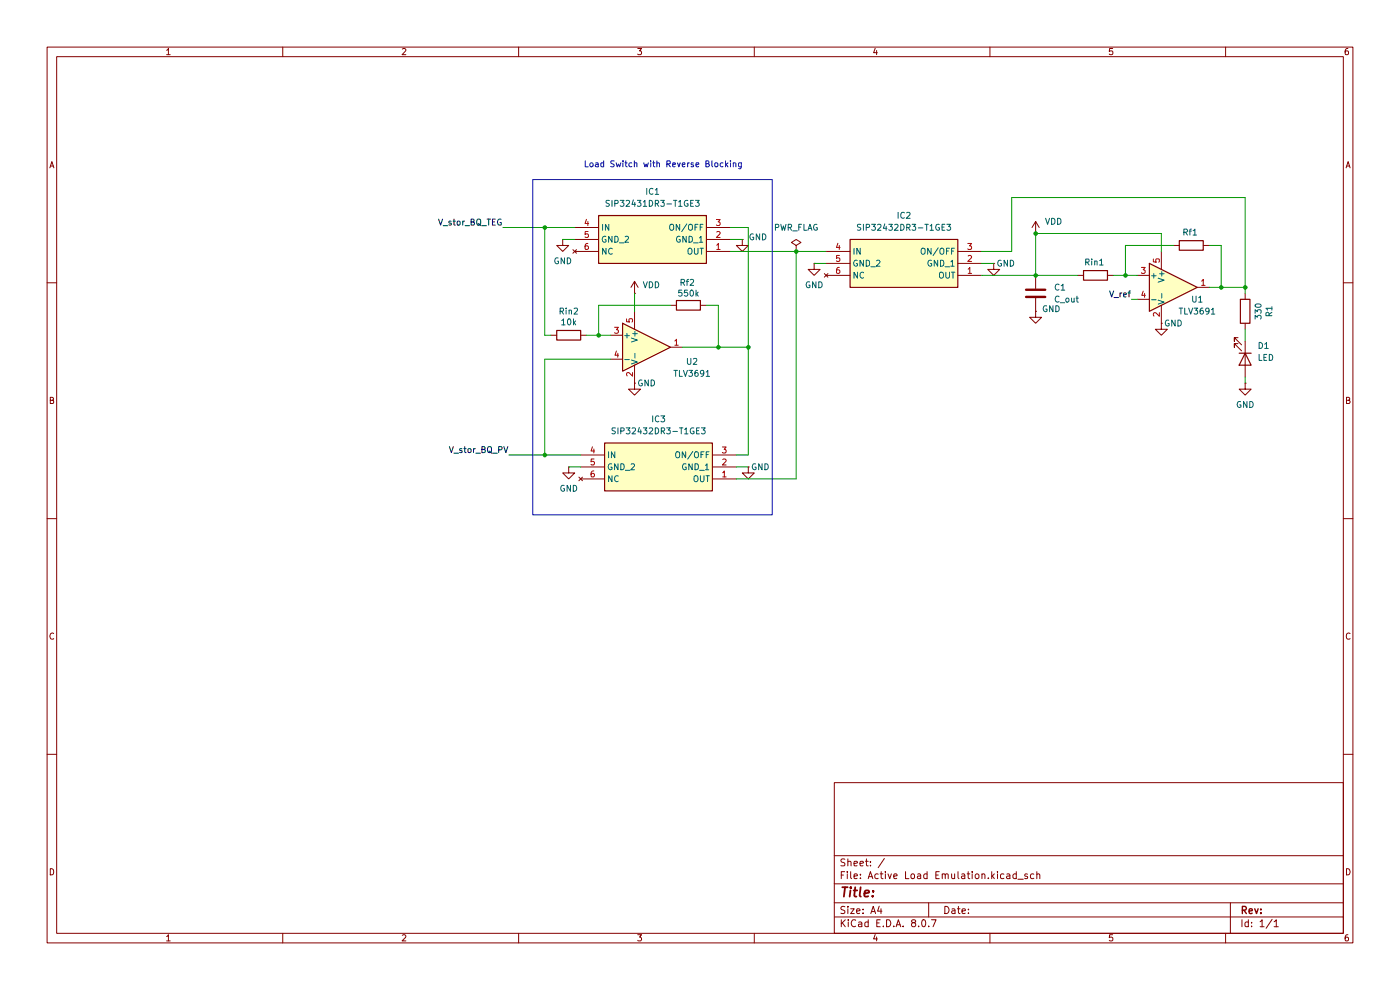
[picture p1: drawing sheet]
(kicad_sch
 (version 20231120)
 (generator "eeschema")
 (generator_version "8.0")
 (paper "A4")
 (lib_symbols
  (symbol "Comparator:TLV7031DBV"
   (pin_names
    (offset 0.127)) (exclude_from_sim no) (in_bom yes) (on_board yes)
   (property "Reference" "U" (at -1.27 6.35 0) (effects (font (size 1.27 1.27)) (justify left)))
   (property "Value" "TLV7031DBV" (at -1.27 3.81 0) (effects (font (size 1.27 1.27)) (justify left)))
   (property "Footprint" "Package_TO_SOT_SMD:SOT-23-5" (at -2.54 -5.08 0) (effects (font (size 1.27 1.27)) (justify left) (hide yes)))
   (property "Datasheet" "https://www.ti.com/lit/ds/symlink/tlv7031.pdf" (at 0 5.08 0) (effects (font (size 1.27 1.27)) (hide yes)))
   (property "Description" "Single, 1.6V-6.5V, 315nA Quiescent, Push-Pull Output, Comparator, SOT-23-5/SC-70" (at 0 0 0) (effects (font (size 1.27 1.27)) (hide yes)))
   (symbol "TLV7031DBV_0_1"
    (polyline (pts (xy -5.08 5.08) (xy 5.08 0) (xy -5.08 -5.08) (xy -5.08 5.08)) (stroke (width 0.254) (type default)) (fill (type background)))
    (pin power_in line (at -2.54 -7.62 90) (length 3.81) (name "V-" (effects (font (size 1.27 1.27)))) (number "2" (effects (font (size 1.27 1.27)))))
    (pin power_in line (at -2.54 7.62 270) (length 3.81) (name "V+" (effects (font (size 1.27 1.27)))) (number "5" (effects (font (size 1.27 1.27))))))
   (symbol "TLV7031DBV_1_1"
    (pin output line (at 7.62 0 180) (length 2.54) (name "~" (effects (font (size 1.27 1.27)))) (number "1" (effects (font (size 1.27 1.27)))))
    (pin input line (at -7.62 2.54 0) (length 2.54) (name "+" (effects (font (size 1.27 1.27)))) (number "3" (effects (font (size 1.27 1.27)))))
    (pin input line (at -7.62 -2.54 0) (length 2.54) (name "-" (effects (font (size 1.27 1.27)))) (number "4" (effects (font (size 1.27 1.27)))))))
  (symbol "Device:C"
   (pin_numbers hide)
   (pin_names
    (offset 0.254)) (exclude_from_sim no) (in_bom yes) (on_board yes)
   (property "Reference" "C" (at 0.635 2.54 0) (effects (font (size 1.27 1.27)) (justify left)))
   (property "Value" "C" (at 0.635 -2.54 0) (effects (font (size 1.27 1.27)) (justify left)))
   (property "Footprint" "" (at 0.9652 -3.81 0) (effects (font (size 1.27 1.27)) (hide yes)))
   (property "Datasheet" "~" (at 0 0 0) (effects (font (size 1.27 1.27)) (hide yes)))
   (property "Description" "Unpolarized capacitor" (at 0 0 0) (effects (font (size 1.27 1.27)) (hide yes)))
   (symbol "C_0_1"
    (polyline (pts (xy -2.032 -0.762) (xy 2.032 -0.762)) (stroke (width 0.508) (type default)) (fill (type none)))
    (polyline (pts (xy -2.032 0.762) (xy 2.032 0.762)) (stroke (width 0.508) (type default)) (fill (type none))))
   (symbol "C_1_1"
    (pin passive line (at 0 3.81 270) (length 2.794) (name "~" (effects (font (size 1.27 1.27)))) (number "1" (effects (font (size 1.27 1.27)))))
    (pin passive line (at 0 -3.81 90) (length 2.794) (name "~" (effects (font (size 1.27 1.27)))) (number "2" (effects (font (size 1.27 1.27)))))))
  (symbol "Device:LED"
   (pin_numbers hide)
   (pin_names
    (offset 1.016) hide) (exclude_from_sim no) (in_bom yes) (on_board yes)
   (property "Reference" "D" (at 0 2.54 0) (effects (font (size 1.27 1.27))))
   (property "Value" "LED" (at 0 -2.54 0) (effects (font (size 1.27 1.27))))
   (property "Footprint" "" (at 0 0 0) (effects (font (size 1.27 1.27)) (hide yes)))
   (property "Datasheet" "~" (at 0 0 0) (effects (font (size 1.27 1.27)) (hide yes)))
   (property "Description" "Light emitting diode" (at 0 0 0) (effects (font (size 1.27 1.27)) (hide yes)))
   (symbol "LED_0_1"
    (polyline (pts (xy -1.27 -1.27) (xy -1.27 1.27)) (stroke (width 0.254) (type default)) (fill (type none)))
    (polyline (pts (xy -1.27 0) (xy 1.27 0)) (stroke (width 0) (type default)) (fill (type none)))
    (polyline (pts (xy 1.27 -1.27) (xy 1.27 1.27) (xy -1.27 0) (xy 1.27 -1.27)) (stroke (width 0.254) (type default)) (fill (type none)))
    (polyline (pts (xy -3.048 -0.762) (xy -4.572 -2.286) (xy -3.81 -2.286) (xy -4.572 -2.286) (xy -4.572 -1.524)) (stroke (width 0) (type default)) (fill (type none)))
    (polyline (pts (xy -1.778 -0.762) (xy -3.302 -2.286) (xy -2.54 -2.286) (xy -3.302 -2.286) (xy -3.302 -1.524)) (stroke (width 0) (type default)) (fill (type none))))
   (symbol "LED_1_1"
    (pin passive line (at -3.81 0 0) (length 2.54) (name "K" (effects (font (size 1.27 1.27)))) (number "1" (effects (font (size 1.27 1.27)))))
    (pin passive line (at 3.81 0 180) (length 2.54) (name "A" (effects (font (size 1.27 1.27)))) (number "2" (effects (font (size 1.27 1.27)))))))
  (symbol "Device:R"
   (pin_numbers hide)
   (pin_names
    (offset 0)) (exclude_from_sim no) (in_bom yes) (on_board yes)
   (property "Reference" "R" (at 2.032 0 90) (effects (font (size 1.27 1.27))))
   (property "Value" "R" (at 0 0 90) (effects (font (size 1.27 1.27))))
   (property "Footprint" "" (at -1.778 0 90) (effects (font (size 1.27 1.27)) (hide yes)))
   (property "Datasheet" "~" (at 0 0 0) (effects (font (size 1.27 1.27)) (hide yes)))
   (property "Description" "Resistor" (at 0 0 0) (effects (font (size 1.27 1.27)) (hide yes)))
   (symbol "R_0_1"
    (rectangle (start -1.016 -2.54) (end 1.016 2.54) (stroke (width 0.254) (type default)) (fill (type none))))
   (symbol "R_1_1"
    (pin passive line (at 0 3.81 270) (length 1.27) (name "~" (effects (font (size 1.27 1.27)))) (number "1" (effects (font (size 1.27 1.27)))))
    (pin passive line (at 0 -3.81 90) (length 1.27) (name "~" (effects (font (size 1.27 1.27)))) (number "2" (effects (font (size 1.27 1.27)))))))
  (symbol "SIP32431DR3-T1GE3:SIP32431DR3-T1GE3" (exclude_from_sim no) (in_bom yes) (on_board yes)
   (property "Reference" "IC" (at 29.21 7.62 0) (effects (font (size 1.27 1.27)) (justify left top)))
   (property "Value" "SIP32431DR3-T1GE3" (at 29.21 5.08 0) (effects (font (size 1.27 1.27)) (justify left top)))
   (property "Footprint" "SOT65P210X110-6N" (at 29.21 -94.92 0) (effects (font (size 1.27 1.27)) (justify left top) (hide yes)))
   (property "Datasheet" "https://www.vishay.com/docs/66597/sip32431.pdf" (at 29.21 -194.92 0) (effects (font (size 1.27 1.27)) (justify left top) (hide yes)))
   (property "Description" "VISHAY - SIP32431DR3-T1GE3 - IC, LOAD SWITCH, 1.1V-5.5V, 1A, SC70" (at 0 0 0) (effects (font (size 1.27 1.27)) (hide yes)))
   (property "Height" "1.1" (at 29.21 -394.92 0) (effects (font (size 1.27 1.27)) (justify left top) (hide yes)))
   (property "Mouser Part Number" "781-SIP32431DR3-GE3" (at 29.21 -494.92 0) (effects (font (size 1.27 1.27)) (justify left top) (hide yes)))
   (property "Mouser Price/Stock" "https://www.mouser.co.uk/ProductDetail/Vishay-Semiconductors/SIP32431DR3-T1GE3?qs=FfLXECYddQQfTuH6ZEcWCg%3D%3D" (at 29.21 -594.92 0) (effects (font (size 1.27 1.27)) (justify left top) (hide yes)))
   (property "Manufacturer_Name" "Vishay" (at 29.21 -694.92 0) (effects (font (size 1.27 1.27)) (justify left top) (hide yes)))
   (property "Manufacturer_Part_Number" "SIP32431DR3-T1GE3" (at 29.21 -794.92 0) (effects (font (size 1.27 1.27)) (justify left top) (hide yes)))
   (symbol "SIP32431DR3-T1GE3_1_1"
    (rectangle (start 5.08 2.54) (end 27.94 -7.62) (stroke (width 0.254) (type default)) (fill (type background)))
    (pin passive line (at 0 0 0) (length 5.08) (name "OUT" (effects (font (size 1.27 1.27)))) (number "1" (effects (font (size 1.27 1.27)))))
    (pin passive line (at 0 -2.54 0) (length 5.08) (name "GND_1" (effects (font (size 1.27 1.27)))) (number "2" (effects (font (size 1.27 1.27)))))
    (pin passive line (at 0 -5.08 0) (length 5.08) (name "ON/OFF" (effects (font (size 1.27 1.27)))) (number "3" (effects (font (size 1.27 1.27)))))
    (pin passive line (at 33.02 -5.08 180) (length 5.08) (name "IN" (effects (font (size 1.27 1.27)))) (number "4" (effects (font (size 1.27 1.27)))))
    (pin passive line (at 33.02 -2.54 180) (length 5.08) (name "GND_2" (effects (font (size 1.27 1.27)))) (number "5" (effects (font (size 1.27 1.27)))))
    (pin no_connect line (at 33.02 0 180) (length 5.08) (name "NC" (effects (font (size 1.27 1.27)))) (number "6" (effects (font (size 1.27 1.27)))))))
  (symbol "power:GND"
   (power)
   (pin_numbers hide)
   (pin_names
    (offset 0) hide) (exclude_from_sim no) (in_bom yes) (on_board yes)
   (property "Reference" "#PWR" (at 0 -6.35 0) (effects (font (size 1.27 1.27)) (hide yes)))
   (property "Value" "GND" (at 0 -3.81 0) (effects (font (size 1.27 1.27))))
   (property "Footprint" "" (at 0 0 0) (effects (font (size 1.27 1.27)) (hide yes)))
   (property "Datasheet" "" (at 0 0 0) (effects (font (size 1.27 1.27)) (hide yes)))
   (property "Description" "Power symbol creates a global label with name \"GND\" , ground" (at 0 0 0) (effects (font (size 1.27 1.27)) (hide yes)))
   (symbol "GND_0_1"
    (polyline (pts (xy 0 0) (xy 0 -1.27) (xy 1.27 -1.27) (xy 0 -2.54) (xy -1.27 -1.27) (xy 0 -1.27)) (stroke (width 0) (type default)) (fill (type none))))
   (symbol "GND_1_1"
    (pin power_in line (at 0 0 270) (length 0) (name "~" (effects (font (size 1.27 1.27)))) (number "1" (effects (font (size 1.27 1.27)))))))
  (symbol "power:PWR_FLAG"
   (power)
   (pin_numbers hide)
   (pin_names
    (offset 0) hide) (exclude_from_sim no) (in_bom yes) (on_board yes)
   (property "Reference" "#FLG" (at 0 1.905 0) (effects (font (size 1.27 1.27)) (hide yes)))
   (property "Value" "PWR_FLAG" (at 0 3.81 0) (effects (font (size 1.27 1.27))))
   (property "Footprint" "" (at 0 0 0) (effects (font (size 1.27 1.27)) (hide yes)))
   (property "Datasheet" "~" (at 0 0 0) (effects (font (size 1.27 1.27)) (hide yes)))
   (property "Description" "Special symbol for telling ERC where power comes from" (at 0 0 0) (effects (font (size 1.27 1.27)) (hide yes)))
   (symbol "PWR_FLAG_0_0"
    (pin power_out line (at 0 0 90) (length 0) (name "~" (effects (font (size 1.27 1.27)))) (number "1" (effects (font (size 1.27 1.27))))))
   (symbol "PWR_FLAG_0_1"
    (polyline (pts (xy 0 0) (xy 0 1.27) (xy -1.016 1.905) (xy 0 2.54) (xy 1.016 1.905) (xy 0 1.27)) (stroke (width 0) (type default)) (fill (type none)))))
  (symbol "power:VDD"
   (power)
   (pin_numbers hide)
   (pin_names
    (offset 0) hide) (exclude_from_sim no) (in_bom yes) (on_board yes)
   (property "Reference" "#PWR" (at 0 -3.81 0) (effects (font (size 1.27 1.27)) (hide yes)))
   (property "Value" "VDD" (at 0 3.556 0) (effects (font (size 1.27 1.27))))
   (property "Footprint" "" (at 0 0 0) (effects (font (size 1.27 1.27)) (hide yes)))
   (property "Datasheet" "" (at 0 0 0) (effects (font (size 1.27 1.27)) (hide yes)))
   (property "Description" "Power symbol creates a global label with name \"VDD\"" (at 0 0 0) (effects (font (size 1.27 1.27)) (hide yes)))
   (symbol "VDD_0_1"
    (polyline (pts (xy -0.762 1.27) (xy 0 2.54)) (stroke (width 0) (type default)) (fill (type none)))
    (polyline (pts (xy 0 0) (xy 0 2.54)) (stroke (width 0) (type default)) (fill (type none)))
    (polyline (pts (xy 0 2.54) (xy 0.762 1.27)) (stroke (width 0) (type default)) (fill (type none))))
   (symbol "VDD_1_1"
    (pin power_in line (at 0 0 90) (length 0) (name "~" (effects (font (size 1.27 1.27)))) (number "1" (effects (font (size 1.27 1.27))))))))
 (junction
  (at 168.91 53.34)
  (diameter 0)
  (color 0 0 0 0))
 (junction
  (at 158.75 73.66)
  (diameter 0)
  (color 0 0 0 0))
 (junction
  (at 219.71 58.42)
  (diameter 0)
  (color 0 0 0 0))
 (junction
  (at 115.57 96.52)
  (diameter 0)
  (color 0 0 0 0))
 (junction
  (at 152.4 73.66)
  (diameter 0)
  (color 0 0 0 0))
 (junction
  (at 115.57 48.26)
  (diameter 0)
  (color 0 0 0 0))
 (junction
  (at 127 71.12)
  (diameter 0)
  (color 0 0 0 0))
 (junction
  (at 259.08 60.96)
  (diameter 0)
  (color 0 0 0 0))
 (junction
  (at 264.16 60.96)
  (diameter 0)
  (color 0 0 0 0))
 (junction
  (at 238.76 58.42)
  (diameter 0)
  (color 0 0 0 0))
 (junction
  (at 219.71 49.53)
  (diameter 0)
  (color 0 0 0 0))
 (wire
  (pts (xy 214.63 41.91) (xy 264.16 41.91))
  (stroke (width 0) (type default)))
 (wire
  (pts (xy 115.57 71.12) (xy 116.84 71.12))
  (stroke (width 0) (type default)))
 (wire
  (pts (xy 208.28 58.42) (xy 219.71 58.42))
  (stroke (width 0) (type default)))
 (wire
  (pts (xy 168.91 53.34) (xy 175.26 53.34))
  (stroke (width 0) (type default)))
 (wire
  (pts (xy 238.76 52.07) (xy 248.92 52.07))
  (stroke (width 0) (type default)))
 (wire
  (pts (xy 238.76 58.42) (xy 241.3 58.42))
  (stroke (width 0) (type default)))
 (wire
  (pts (xy 158.75 99.06) (xy 156.21 99.06))
  (stroke (width 0) (type default)))
 (wire
  (pts (xy 115.57 76.2) (xy 115.57 96.52))
  (stroke (width 0) (type default)))
 (wire
  (pts (xy 129.54 76.2) (xy 115.57 76.2))
  (stroke (width 0) (type default)))
 (wire
  (pts (xy 119.38 50.8) (xy 121.92 50.8))
  (stroke (width 0) (type default)))
 (wire
  (pts (xy 259.08 60.96) (xy 264.16 60.96))
  (stroke (width 0) (type default)))
 (wire
  (pts (xy 115.57 96.52) (xy 123.19 96.52))
  (stroke (width 0) (type default)))
 (wire
  (pts (xy 127 64.77) (xy 142.24 64.77))
  (stroke (width 0) (type default)))
 (wire
  (pts (xy 240.03 63.5) (xy 241.3 63.5))
  (stroke (width 0) (type default)))
 (wire
  (pts (xy 219.71 49.53) (xy 246.38 49.53))
  (stroke (width 0) (type default)))
 (wire
  (pts (xy 236.22 58.42) (xy 238.76 58.42))
  (stroke (width 0) (type default)))
 (wire
  (pts (xy 127 71.12) (xy 129.54 71.12))
  (stroke (width 0) (type default)))
 (wire
  (pts (xy 152.4 64.77) (xy 149.86 64.77))
  (stroke (width 0) (type default)))
 (wire
  (pts (xy 107.95 96.52) (xy 115.57 96.52))
  (stroke (width 0) (type default)))
 (wire
  (pts (xy 172.72 55.88) (xy 175.26 55.88))
  (stroke (width 0) (type default)))
 (wire
  (pts (xy 238.76 52.07) (xy 238.76 58.42))
  (stroke (width 0) (type default)))
 (wire
  (pts (xy 124.46 71.12) (xy 127 71.12))
  (stroke (width 0) (type default)))
 (wire
  (pts (xy 264.16 69.85) (xy 264.16 72.39))
  (stroke (width 0) (type default)))
 (wire
  (pts (xy 134.62 62.23) (xy 134.62 66.04))
  (stroke (width 0) (type default)))
 (wire
  (pts (xy 106.68 48.26) (xy 115.57 48.26))
  (stroke (width 0) (type default)))
 (wire
  (pts (xy 158.75 48.26) (xy 158.75 73.66))
  (stroke (width 0) (type default)))
 (wire
  (pts (xy 120.65 99.06) (xy 123.19 99.06))
  (stroke (width 0) (type default)))
 (wire
  (pts (xy 210.82 55.88) (xy 208.28 55.88))
  (stroke (width 0) (type default)))
 (wire
  (pts (xy 115.57 71.12) (xy 115.57 48.26))
  (stroke (width 0) (type default)))
 (wire
  (pts (xy 264.16 62.23) (xy 264.16 60.96))
  (stroke (width 0) (type default)))
 (wire
  (pts (xy 219.71 58.42) (xy 228.6 58.42))
  (stroke (width 0) (type default)))
 (wire
  (pts (xy 154.94 48.26) (xy 158.75 48.26))
  (stroke (width 0) (type default)))
 (wire
  (pts (xy 127 64.77) (xy 127 71.12))
  (stroke (width 0) (type default)))
 (wire
  (pts (xy 156.21 101.6) (xy 168.91 101.6))
  (stroke (width 0) (type default)))
 (wire
  (pts (xy 168.91 53.34) (xy 168.91 101.6))
  (stroke (width 0) (type default)))
 (wire
  (pts (xy 158.75 73.66) (xy 158.75 96.52))
  (stroke (width 0) (type default)))
 (wire
  (pts (xy 219.71 49.53) (xy 219.71 58.42))
  (stroke (width 0) (type default)))
 (wire
  (pts (xy 154.94 53.34) (xy 168.91 53.34))
  (stroke (width 0) (type default)))
 (wire
  (pts (xy 154.94 50.8) (xy 157.48 50.8))
  (stroke (width 0) (type default)))
 (wire
  (pts (xy 214.63 53.34) (xy 214.63 41.91))
  (stroke (width 0) (type default)))
 (wire
  (pts (xy 246.38 49.53) (xy 246.38 53.34))
  (stroke (width 0) (type default)))
 (wire
  (pts (xy 208.28 53.34) (xy 214.63 53.34))
  (stroke (width 0) (type default)))
 (wire
  (pts (xy 256.54 52.07) (xy 259.08 52.07))
  (stroke (width 0) (type default)))
 (wire
  (pts (xy 144.78 73.66) (xy 152.4 73.66))
  (stroke (width 0) (type default)))
 (wire
  (pts (xy 259.08 52.07) (xy 259.08 60.96))
  (stroke (width 0) (type default)))
 (wire
  (pts (xy 264.16 81.28) (xy 264.16 80.01))
  (stroke (width 0) (type default)))
 (wire
  (pts (xy 156.21 96.52) (xy 158.75 96.52))
  (stroke (width 0) (type default)))
 (wire
  (pts (xy 115.57 48.26) (xy 121.92 48.26))
  (stroke (width 0) (type default)))
 (wire
  (pts (xy 152.4 64.77) (xy 152.4 73.66))
  (stroke (width 0) (type default)))
 (wire
  (pts (xy 152.4 73.66) (xy 158.75 73.66))
  (stroke (width 0) (type default)))
 (wire
  (pts (xy 264.16 41.91) (xy 264.16 60.96))
  (stroke (width 0) (type default)))
 (wire
  (pts (xy 256.54 60.96) (xy 259.08 60.96))
  (stroke (width 0) (type default)))
 (rectangle
  (start 113.03 38.1)
  (end 163.83 109.22)
  (stroke (width 0) (type default))
  (fill (type none)))
 (text "Load Switch with Reverse Blocking"
  (exclude_from_sim no)
  (at 140.716 35.052 0)
  (effects (font (size 1.27 1.27))))
 (label "V_stor_BQ_PV"
  (at 107.95 96.52 180)
  (fields_autoplaced yes)
  (effects (font (size 1.27 1.27)) (justify right bottom)))
 (label "V_ref"
  (at 240.03 63.5 180)
  (fields_autoplaced yes)
  (effects (font (size 1.27 1.27)) (justify right bottom)))
 (label "V_stor_BQ_TEG"
  (at 106.68 48.26 180)
  (fields_autoplaced yes)
  (effects (font (size 1.27 1.27)) (justify right bottom)))
 (symbol
  (lib_id "power:GND")
  (at 219.71 66.04 0)
  (unit 1)
  (exclude_from_sim no)
  (in_bom yes)
  (on_board yes)
  (dnp no)
  (property "Reference" "#PWR07" (at 219.71 72.39 0) (effects (font (size 1.27 1.27)) (hide yes)))
  (property "Value" "GND" (at 223.012 65.532 0) (effects (font (size 1.27 1.27))))
  (property "Footprint" "" (at 219.71 66.04 0) (effects (font (size 1.27 1.27)) (hide yes)))
  (property "Datasheet" "" (at 219.71 66.04 0) (effects (font (size 1.27 1.27)) (hide yes)))
  (property "Description" "Power symbol creates a global label with name \"GND\" , ground" (at 219.71 66.04 0) (effects (font (size 1.27 1.27)) (hide yes)))
  (pin "1"))
 (symbol
  (lib_id "power:GND")
  (at 210.82 55.88 0)
  (unit 1)
  (exclude_from_sim no)
  (in_bom yes)
  (on_board yes)
  (dnp no)
  (property "Reference" "#PWR05" (at 210.82 62.23 0) (effects (font (size 1.27 1.27)) (hide yes)))
  (property "Value" "GND" (at 213.36 55.88 0) (effects (font (size 1.27 1.27))))
  (property "Footprint" "" (at 210.82 55.88 0) (effects (font (size 1.27 1.27)) (hide yes)))
  (property "Datasheet" "" (at 210.82 55.88 0) (effects (font (size 1.27 1.27)) (hide yes)))
  (property "Description" "Power symbol creates a global label with name \"GND\" , ground" (at 210.82 55.88 0) (effects (font (size 1.27 1.27)) (hide yes)))
  (pin "1"))
 (symbol
  (lib_id "Comparator:TLV7031DBV")
  (at 137.16 73.66 0)
  (unit 1)
  (exclude_from_sim no)
  (in_bom yes)
  (on_board yes)
  (dnp no)
  (property "Reference" "U2" (at 146.812 76.708 0) (effects (font (size 1.27 1.27))))
  (property "Value" "TLV3691" (at 146.812 79.248 0) (effects (font (size 1.27 1.27))))
  (property "Footprint" "Package_TO_SOT_SMD:SOT-23-5_HandSoldering" (at 134.62 78.74 0) (effects (font (size 1.27 1.27)) (justify left) (hide yes)))
  (property "Datasheet" "https://www.ti.com/lit/ds/symlink/tlv7031.pdf" (at 137.16 68.58 0) (effects (font (size 1.27 1.27)) (hide yes)))
  (property "Description" "Single, 1.6V-6.5V, 315nA Quiescent, Push-Pull Output, Comparator, SOT-23-5/SC-70" (at 137.16 73.66 0) (effects (font (size 1.27 1.27)) (hide yes)))
  (pin "2")
  (pin "5")
  (pin "4")
  (pin "3")
  (pin "1"))
 (symbol
  (lib_id "Device:R")
  (at 252.73 52.07 90)
  (unit 1)
  (exclude_from_sim no)
  (in_bom yes)
  (on_board yes)
  (dnp no)
  (property "Reference" "Rf1" (at 252.476 49.276 90) (effects (font (size 1.27 1.27))))
  (property "Value" "550k" (at 252.73 49.53 90) (effects (font (size 1.27 1.27)) (hide yes)))
  (property "Footprint" "" (at 252.73 53.848 90) (effects (font (size 1.27 1.27)) (hide yes)))
  (property "Datasheet" "~" (at 252.73 52.07 0) (effects (font (size 1.27 1.27)) (hide yes)))
  (property "Description" "Resistor" (at 252.73 52.07 0) (effects (font (size 1.27 1.27)) (hide yes)))
  (pin "1")
  (pin "2"))
 (symbol
  (lib_id "power:VDD")
  (at 134.62 62.23 0)
  (unit 1)
  (exclude_from_sim no)
  (in_bom yes)
  (on_board yes)
  (dnp no)
  (property "Reference" "#PWR06" (at 134.62 66.04 0) (effects (font (size 1.27 1.27)) (hide yes)))
  (property "Value" "VDD" (at 138.176 60.452 0) (effects (font (size 1.27 1.27))))
  (property "Footprint" "" (at 134.62 62.23 0) (effects (font (size 1.27 1.27)) (hide yes)))
  (property "Datasheet" "" (at 134.62 62.23 0) (effects (font (size 1.27 1.27)) (hide yes)))
  (property "Description" "Power symbol creates a global label with name \"VDD\"" (at 134.62 62.23 0) (effects (font (size 1.27 1.27)) (hide yes)))
  (pin "1"))
 (symbol
  (lib_id "power:GND")
  (at 172.72 55.88 0)
  (unit 1)
  (exclude_from_sim no)
  (in_bom yes)
  (on_board yes)
  (dnp no)
  (property "Reference" "#PWR04" (at 172.72 62.23 0) (effects (font (size 1.27 1.27)) (hide yes)))
  (property "Value" "GND" (at 172.72 60.452 0) (effects (font (size 1.27 1.27))))
  (property "Footprint" "" (at 172.72 55.88 0) (effects (font (size 1.27 1.27)) (hide yes)))
  (property "Datasheet" "" (at 172.72 55.88 0) (effects (font (size 1.27 1.27)) (hide yes)))
  (property "Description" "Power symbol creates a global label with name \"GND\" , ground" (at 172.72 55.88 0) (effects (font (size 1.27 1.27)) (hide yes)))
  (pin "1"))
 (symbol
  (lib_id "SIP32431DR3-T1GE3:SIP32431DR3-T1GE3")
  (at 154.94 53.34 180)
  (unit 1)
  (exclude_from_sim no)
  (in_bom yes)
  (on_board yes)
  (dnp no)
  (fields_autoplaced yes)
  (property "Reference" "IC1" (at 138.43 40.64 0) (effects (font (size 1.27 1.27))))
  (property "Value" "SIP32431DR3-T1GE3" (at 138.43 43.18 0) (effects (font (size 1.27 1.27))))
  (property "Footprint" "SOT65P210X110-6N" (at 125.73 -41.58 0) (effects (font (size 1.27 1.27)) (justify left top) (hide yes)))
  (property "Datasheet" "https://www.vishay.com/docs/66597/sip32431.pdf" (at 125.73 -141.58 0) (effects (font (size 1.27 1.27)) (justify left top) (hide yes)))
  (property "Description" "VISHAY - SIP32431DR3-T1GE3 - IC, LOAD SWITCH, 1.1V-5.5V, 1A, SC70" (at 154.94 53.34 0) (effects (font (size 1.27 1.27)) (hide yes)))
  (property "Height" "1.1" (at 125.73 -341.58 0) (effects (font (size 1.27 1.27)) (justify left top) (hide yes)))
  (property "Mouser Part Number" "781-SIP32431DR3-GE3" (at 125.73 -441.58 0) (effects (font (size 1.27 1.27)) (justify left top) (hide yes)))
  (property "Mouser Price/Stock" "https://www.mouser.co.uk/ProductDetail/Vishay-Semiconductors/SIP32431DR3-T1GE3?qs=FfLXECYddQQfTuH6ZEcWCg%3D%3D" (at 125.73 -541.58 0) (effects (font (size 1.27 1.27)) (justify left top) (hide yes)))
  (property "Manufacturer_Name" "Vishay" (at 125.73 -641.58 0) (effects (font (size 1.27 1.27)) (justify left top) (hide yes)))
  (property "Manufacturer_Part_Number" "SIP32431DR3-T1GE3" (at 125.73 -741.58 0) (effects (font (size 1.27 1.27)) (justify left top) (hide yes)))
  (pin "2")
  (pin "1")
  (pin "4")
  (pin "5")
  (pin "3")
  (pin "6"))
 (symbol
  (lib_id "power:PWR_FLAG")
  (at 168.91 53.34 0)
  (unit 1)
  (exclude_from_sim no)
  (in_bom yes)
  (on_board yes)
  (dnp no)
  (fields_autoplaced yes)
  (property "Reference" "#FLG01" (at 168.91 51.435 0) (effects (font (size 1.27 1.27)) (hide yes)))
  (property "Value" "PWR_FLAG" (at 168.91 48.26 0) (effects (font (size 1.27 1.27))))
  (property "Footprint" "" (at 168.91 53.34 0) (effects (font (size 1.27 1.27)) (hide yes)))
  (property "Datasheet" "~" (at 168.91 53.34 0) (effects (font (size 1.27 1.27)) (hide yes)))
  (property "Description" "Special symbol for telling ERC where power comes from" (at 168.91 53.34 0) (effects (font (size 1.27 1.27)) (hide yes)))
  (pin "1"))
 (symbol
  (lib_id "power:GND")
  (at 246.38 68.58 0)
  (unit 1)
  (exclude_from_sim no)
  (in_bom yes)
  (on_board yes)
  (dnp no)
  (property "Reference" "#PWR08" (at 246.38 74.93 0) (effects (font (size 1.27 1.27)) (hide yes)))
  (property "Value" "GND" (at 248.92 68.58 0) (effects (font (size 1.27 1.27))))
  (property "Footprint" "" (at 246.38 68.58 0) (effects (font (size 1.27 1.27)) (hide yes)))
  (property "Datasheet" "" (at 246.38 68.58 0) (effects (font (size 1.27 1.27)) (hide yes)))
  (property "Description" "Power symbol creates a global label with name \"GND\" , ground" (at 246.38 68.58 0) (effects (font (size 1.27 1.27)) (hide yes)))
  (pin "1"))
 (symbol
  (lib_id "SIP32431DR3-T1GE3:SIP32431DR3-T1GE3")
  (at 208.28 58.42 180)
  (unit 1)
  (exclude_from_sim no)
  (in_bom yes)
  (on_board yes)
  (dnp no)
  (property "Reference" "IC2" (at 191.77 45.72 0) (effects (font (size 1.27 1.27))))
  (property "Value" "SIP32432DR3-T1GE3" (at 191.77 48.26 0) (effects (font (size 1.27 1.27))))
  (property "Footprint" "SOT65P210X110-6N" (at 179.07 -36.5 0) (effects (font (size 1.27 1.27)) (justify left top) (hide yes)))
  (property "Datasheet" "https://www.vishay.com/docs/66597/sip32431.pdf" (at 179.07 -136.5 0) (effects (font (size 1.27 1.27)) (justify left top) (hide yes)))
  (property "Description" "VISHAY - SIP32431DR3-T1GE3 - IC, LOAD SWITCH, 1.1V-5.5V, 1A, SC70" (at 208.28 58.42 0) (effects (font (size 1.27 1.27)) (hide yes)))
  (property "Height" "1.1" (at 179.07 -336.5 0) (effects (font (size 1.27 1.27)) (justify left top) (hide yes)))
  (property "Mouser Part Number" "781-SIP32431DR3-GE3" (at 179.07 -436.5 0) (effects (font (size 1.27 1.27)) (justify left top) (hide yes)))
  (property "Mouser Price/Stock" "https://www.mouser.co.uk/ProductDetail/Vishay-Semiconductors/SIP32431DR3-T1GE3?qs=FfLXECYddQQfTuH6ZEcWCg%3D%3D" (at 179.07 -536.5 0) (effects (font (size 1.27 1.27)) (justify left top) (hide yes)))
  (property "Manufacturer_Name" "Vishay" (at 179.07 -636.5 0) (effects (font (size 1.27 1.27)) (justify left top) (hide yes)))
  (property "Manufacturer_Part_Number" "SIP32431DR3-T1GE3" (at 179.07 -736.5 0) (effects (font (size 1.27 1.27)) (justify left top) (hide yes)))
  (pin "2")
  (pin "1")
  (pin "4")
  (pin "5")
  (pin "3")
  (pin "6"))
 (symbol
  (lib_id "Device:R")
  (at 232.41 58.42 90)
  (unit 1)
  (exclude_from_sim no)
  (in_bom yes)
  (on_board yes)
  (dnp no)
  (property "Reference" "Rin1" (at 232.156 55.626 90) (effects (font (size 1.27 1.27))))
  (property "Value" "~" (at 232.41 55.626 90) (effects (font (size 1.27 1.27)) (hide yes)))
  (property "Footprint" "" (at 232.41 60.198 90) (effects (font (size 1.27 1.27)) (hide yes)))
  (property "Datasheet" "~" (at 232.41 58.42 0) (effects (font (size 1.27 1.27)) (hide yes)))
  (property "Description" "Resistor" (at 232.41 58.42 0) (effects (font (size 1.27 1.27)) (hide yes)))
  (pin "1")
  (pin "2"))
 (symbol
  (lib_id "power:GND")
  (at 119.38 50.8 0)
  (unit 1)
  (exclude_from_sim no)
  (in_bom yes)
  (on_board yes)
  (dnp no)
  (property "Reference" "#PWR02" (at 119.38 57.15 0) (effects (font (size 1.27 1.27)) (hide yes)))
  (property "Value" "GND" (at 119.38 55.372 0) (effects (font (size 1.27 1.27))))
  (property "Footprint" "" (at 119.38 50.8 0) (effects (font (size 1.27 1.27)) (hide yes)))
  (property "Datasheet" "" (at 119.38 50.8 0) (effects (font (size 1.27 1.27)) (hide yes)))
  (property "Description" "Power symbol creates a global label with name \"GND\" , ground" (at 119.38 50.8 0) (effects (font (size 1.27 1.27)) (hide yes)))
  (pin "1"))
 (symbol
  (lib_id "power:GND")
  (at 264.16 81.28 0)
  (unit 1)
  (exclude_from_sim no)
  (in_bom yes)
  (on_board yes)
  (dnp no)
  (property "Reference" "#PWR010" (at 264.16 87.63 0) (effects (font (size 1.27 1.27)) (hide yes)))
  (property "Value" "GND" (at 264.16 85.852 0) (effects (font (size 1.27 1.27))))
  (property "Footprint" "" (at 264.16 81.28 0) (effects (font (size 1.27 1.27)) (hide yes)))
  (property "Datasheet" "" (at 264.16 81.28 0) (effects (font (size 1.27 1.27)) (hide yes)))
  (property "Description" "Power symbol creates a global label with name \"GND\" , ground" (at 264.16 81.28 0) (effects (font (size 1.27 1.27)) (hide yes)))
  (pin "1"))
 (symbol
  (lib_id "power:GND")
  (at 134.62 81.28 0)
  (unit 1)
  (exclude_from_sim no)
  (in_bom yes)
  (on_board yes)
  (dnp no)
  (property "Reference" "#PWR09" (at 134.62 87.63 0) (effects (font (size 1.27 1.27)) (hide yes)))
  (property "Value" "GND" (at 137.16 81.28 0) (effects (font (size 1.27 1.27))))
  (property "Footprint" "" (at 134.62 81.28 0) (effects (font (size 1.27 1.27)) (hide yes)))
  (property "Datasheet" "" (at 134.62 81.28 0) (effects (font (size 1.27 1.27)) (hide yes)))
  (property "Description" "Power symbol creates a global label with name \"GND\" , ground" (at 134.62 81.28 0) (effects (font (size 1.27 1.27)) (hide yes)))
  (pin "1"))
 (symbol
  (lib_id "Device:R")
  (at 264.16 66.04 0)
  (unit 1)
  (exclude_from_sim no)
  (in_bom yes)
  (on_board yes)
  (dnp no)
  (property "Reference" "R1" (at 269.24 66.04 90) (effects (font (size 1.27 1.27))))
  (property "Value" "330" (at 266.954 66.04 90) (effects (font (size 1.27 1.27))))
  (property "Footprint" "" (at 262.382 66.04 90) (effects (font (size 1.27 1.27)) (hide yes)))
  (property "Datasheet" "~" (at 264.16 66.04 0) (effects (font (size 1.27 1.27)) (hide yes)))
  (property "Description" "Resistor" (at 264.16 66.04 0) (effects (font (size 1.27 1.27)) (hide yes)))
  (pin "1")
  (pin "2"))
 (symbol
  (lib_id "Comparator:TLV7031DBV")
  (at 248.92 60.96 0)
  (unit 1)
  (exclude_from_sim no)
  (in_bom yes)
  (on_board yes)
  (dnp no)
  (property "Reference" "U1" (at 254 63.5 0) (effects (font (size 1.27 1.27))))
  (property "Value" "TLV3691" (at 254 66.04 0) (effects (font (size 1.27 1.27))))
  (property "Footprint" "Package_TO_SOT_SMD:SOT-23-5_HandSoldering" (at 246.38 66.04 0) (effects (font (size 1.27 1.27)) (justify left) (hide yes)))
  (property "Datasheet" "https://www.ti.com/lit/ds/symlink/tlv7031.pdf" (at 248.92 55.88 0) (effects (font (size 1.27 1.27)) (hide yes)))
  (property "Description" "Single, 1.6V-6.5V, 315nA Quiescent, Push-Pull Output, Comparator, SOT-23-5/SC-70" (at 248.92 60.96 0) (effects (font (size 1.27 1.27)) (hide yes)))
  (pin "2")
  (pin "5")
  (pin "4")
  (pin "3")
  (pin "1"))
 (symbol
  (lib_id "power:VDD")
  (at 219.71 49.53 0)
  (unit 1)
  (exclude_from_sim no)
  (in_bom yes)
  (on_board yes)
  (dnp no)
  (property "Reference" "#PWR01" (at 219.71 53.34 0) (effects (font (size 1.27 1.27)) (hide yes)))
  (property "Value" "VDD" (at 223.52 46.99 0) (effects (font (size 1.27 1.27))))
  (property "Footprint" "" (at 219.71 49.53 0) (effects (font (size 1.27 1.27)) (hide yes)))
  (property "Datasheet" "" (at 219.71 49.53 0) (effects (font (size 1.27 1.27)) (hide yes)))
  (property "Description" "Power symbol creates a global label with name \"VDD\"" (at 219.71 49.53 0) (effects (font (size 1.27 1.27)) (hide yes)))
  (pin "1"))
 (symbol
  (lib_id "SIP32431DR3-T1GE3:SIP32431DR3-T1GE3")
  (at 156.21 101.6 180)
  (unit 1)
  (exclude_from_sim no)
  (in_bom yes)
  (on_board yes)
  (dnp no)
  (property "Reference" "IC3" (at 139.7 88.9 0) (effects (font (size 1.27 1.27))))
  (property "Value" "SIP32432DR3-T1GE3" (at 139.7 91.44 0) (effects (font (size 1.27 1.27))))
  (property "Footprint" "SOT65P210X110-6N" (at 127 6.68 0) (effects (font (size 1.27 1.27)) (justify left top) (hide yes)))
  (property "Datasheet" "https://www.vishay.com/docs/66597/sip32431.pdf" (at 127 -93.32 0) (effects (font (size 1.27 1.27)) (justify left top) (hide yes)))
  (property "Description" "VISHAY - SIP32431DR3-T1GE3 - IC, LOAD SWITCH, 1.1V-5.5V, 1A, SC70" (at 156.21 101.6 0) (effects (font (size 1.27 1.27)) (hide yes)))
  (property "Height" "1.1" (at 127 -293.32 0) (effects (font (size 1.27 1.27)) (justify left top) (hide yes)))
  (property "Mouser Part Number" "781-SIP32431DR3-GE3" (at 127 -393.32 0) (effects (font (size 1.27 1.27)) (justify left top) (hide yes)))
  (property "Mouser Price/Stock" "https://www.mouser.co.uk/ProductDetail/Vishay-Semiconductors/SIP32431DR3-T1GE3?qs=FfLXECYddQQfTuH6ZEcWCg%3D%3D" (at 127 -493.32 0) (effects (font (size 1.27 1.27)) (justify left top) (hide yes)))
  (property "Manufacturer_Name" "Vishay" (at 127 -593.32 0) (effects (font (size 1.27 1.27)) (justify left top) (hide yes)))
  (property "Manufacturer_Part_Number" "SIP32431DR3-T1GE3" (at 127 -693.32 0) (effects (font (size 1.27 1.27)) (justify left top) (hide yes)))
  (pin "2")
  (pin "1")
  (pin "4")
  (pin "5")
  (pin "3")
  (pin "6"))
 (symbol
  (lib_id "power:GND")
  (at 157.48 50.8 0)
  (unit 1)
  (exclude_from_sim no)
  (in_bom yes)
  (on_board yes)
  (dnp no)
  (property "Reference" "#PWR03" (at 157.48 57.15 0) (effects (font (size 1.27 1.27)) (hide yes)))
  (property "Value" "GND" (at 160.782 50.292 0) (effects (font (size 1.27 1.27))))
  (property "Footprint" "" (at 157.48 50.8 0) (effects (font (size 1.27 1.27)) (hide yes)))
  (property "Datasheet" "" (at 157.48 50.8 0) (effects (font (size 1.27 1.27)) (hide yes)))
  (property "Description" "Power symbol creates a global label with name \"GND\" , ground" (at 157.48 50.8 0) (effects (font (size 1.27 1.27)) (hide yes)))
  (pin "1"))
 (symbol
  (lib_id "Device:R")
  (at 146.05 64.77 90)
  (unit 1)
  (exclude_from_sim no)
  (in_bom yes)
  (on_board yes)
  (dnp no)
  (property "Reference" "Rf2" (at 145.796 59.944 90) (effects (font (size 1.27 1.27))))
  (property "Value" "550k" (at 146.05 62.23 90) (effects (font (size 1.27 1.27))))
  (property "Footprint" "" (at 146.05 66.548 90) (effects (font (size 1.27 1.27)) (hide yes)))
  (property "Datasheet" "~" (at 146.05 64.77 0) (effects (font (size 1.27 1.27)) (hide yes)))
  (property "Description" "Resistor" (at 146.05 64.77 0) (effects (font (size 1.27 1.27)) (hide yes)))
  (pin "1")
  (pin "2"))
 (symbol
  (lib_id "Device:LED")
  (at 264.16 76.2 270)
  (unit 1)
  (exclude_from_sim no)
  (in_bom yes)
  (on_board yes)
  (dnp no)
  (fields_autoplaced yes)
  (property "Reference" "D1" (at 266.7 73.3424 90) (effects (font (size 1.27 1.27)) (justify left)))
  (property "Value" "LED" (at 266.7 75.8824 90) (effects (font (size 1.27 1.27)) (justify left)))
  (property "Footprint" "" (at 264.16 76.2 0) (effects (font (size 1.27 1.27)) (hide yes)))
  (property "Datasheet" "~" (at 264.16 76.2 0) (effects (font (size 1.27 1.27)) (hide yes)))
  (property "Description" "Light emitting diode" (at 264.16 76.2 0) (effects (font (size 1.27 1.27)) (hide yes)))
  (pin "1")
  (pin "2"))
 (symbol
  (lib_id "Device:C")
  (at 219.71 62.23 0)
  (unit 1)
  (exclude_from_sim no)
  (in_bom yes)
  (on_board yes)
  (dnp no)
  (fields_autoplaced yes)
  (property "Reference" "C1" (at 223.52 60.9599 0) (effects (font (size 1.27 1.27)) (justify left)))
  (property "Value" "C_out" (at 223.52 63.4999 0) (effects (font (size 1.27 1.27)) (justify left)))
  (property "Footprint" "" (at 220.6752 66.04 0) (effects (font (size 1.27 1.27)) (hide yes)))
  (property "Datasheet" "~" (at 219.71 62.23 0) (effects (font (size 1.27 1.27)) (hide yes)))
  (property "Description" "Unpolarized capacitor" (at 219.71 62.23 0) (effects (font (size 1.27 1.27)) (hide yes)))
  (pin "2")
  (pin "1"))
 (symbol
  (lib_id "power:GND")
  (at 120.65 99.06 0)
  (unit 1)
  (exclude_from_sim no)
  (in_bom yes)
  (on_board yes)
  (dnp no)
  (property "Reference" "#PWR011" (at 120.65 105.41 0) (effects (font (size 1.27 1.27)) (hide yes)))
  (property "Value" "GND" (at 120.65 103.632 0) (effects (font (size 1.27 1.27))))
  (property "Footprint" "" (at 120.65 99.06 0) (effects (font (size 1.27 1.27)) (hide yes)))
  (property "Datasheet" "" (at 120.65 99.06 0) (effects (font (size 1.27 1.27)) (hide yes)))
  (property "Description" "Power symbol creates a global label with name \"GND\" , ground" (at 120.65 99.06 0) (effects (font (size 1.27 1.27)) (hide yes)))
  (pin "1"))
 (symbol
  (lib_id "Device:R")
  (at 120.65 71.12 90)
  (unit 1)
  (exclude_from_sim no)
  (in_bom yes)
  (on_board yes)
  (dnp no)
  (property "Reference" "Rin2" (at 120.65 66.04 90) (effects (font (size 1.27 1.27))))
  (property "Value" "10k" (at 120.65 68.326 90) (effects (font (size 1.27 1.27))))
  (property "Footprint" "" (at 120.65 72.898 90) (effects (font (size 1.27 1.27)) (hide yes)))
  (property "Datasheet" "~" (at 120.65 71.12 0) (effects (font (size 1.27 1.27)) (hide yes)))
  (property "Description" "Resistor" (at 120.65 71.12 0) (effects (font (size 1.27 1.27)) (hide yes)))
  (pin "1")
  (pin "2"))
 (symbol
  (lib_id "power:GND")
  (at 158.75 99.06 0)
  (unit 1)
  (exclude_from_sim no)
  (in_bom yes)
  (on_board yes)
  (dnp no)
  (property "Reference" "#PWR012" (at 158.75 105.41 0) (effects (font (size 1.27 1.27)) (hide yes)))
  (property "Value" "GND" (at 161.29 99.06 0) (effects (font (size 1.27 1.27))))
  (property "Footprint" "" (at 158.75 99.06 0) (effects (font (size 1.27 1.27)) (hide yes)))
  (property "Datasheet" "" (at 158.75 99.06 0) (effects (font (size 1.27 1.27)) (hide yes)))
  (property "Description" "Power symbol creates a global label with name \"GND\" , ground" (at 158.75 99.06 0) (effects (font (size 1.27 1.27)) (hide yes)))
  (pin "1"))
 (sheet_instances
  (path ""
   (page "1"))))
